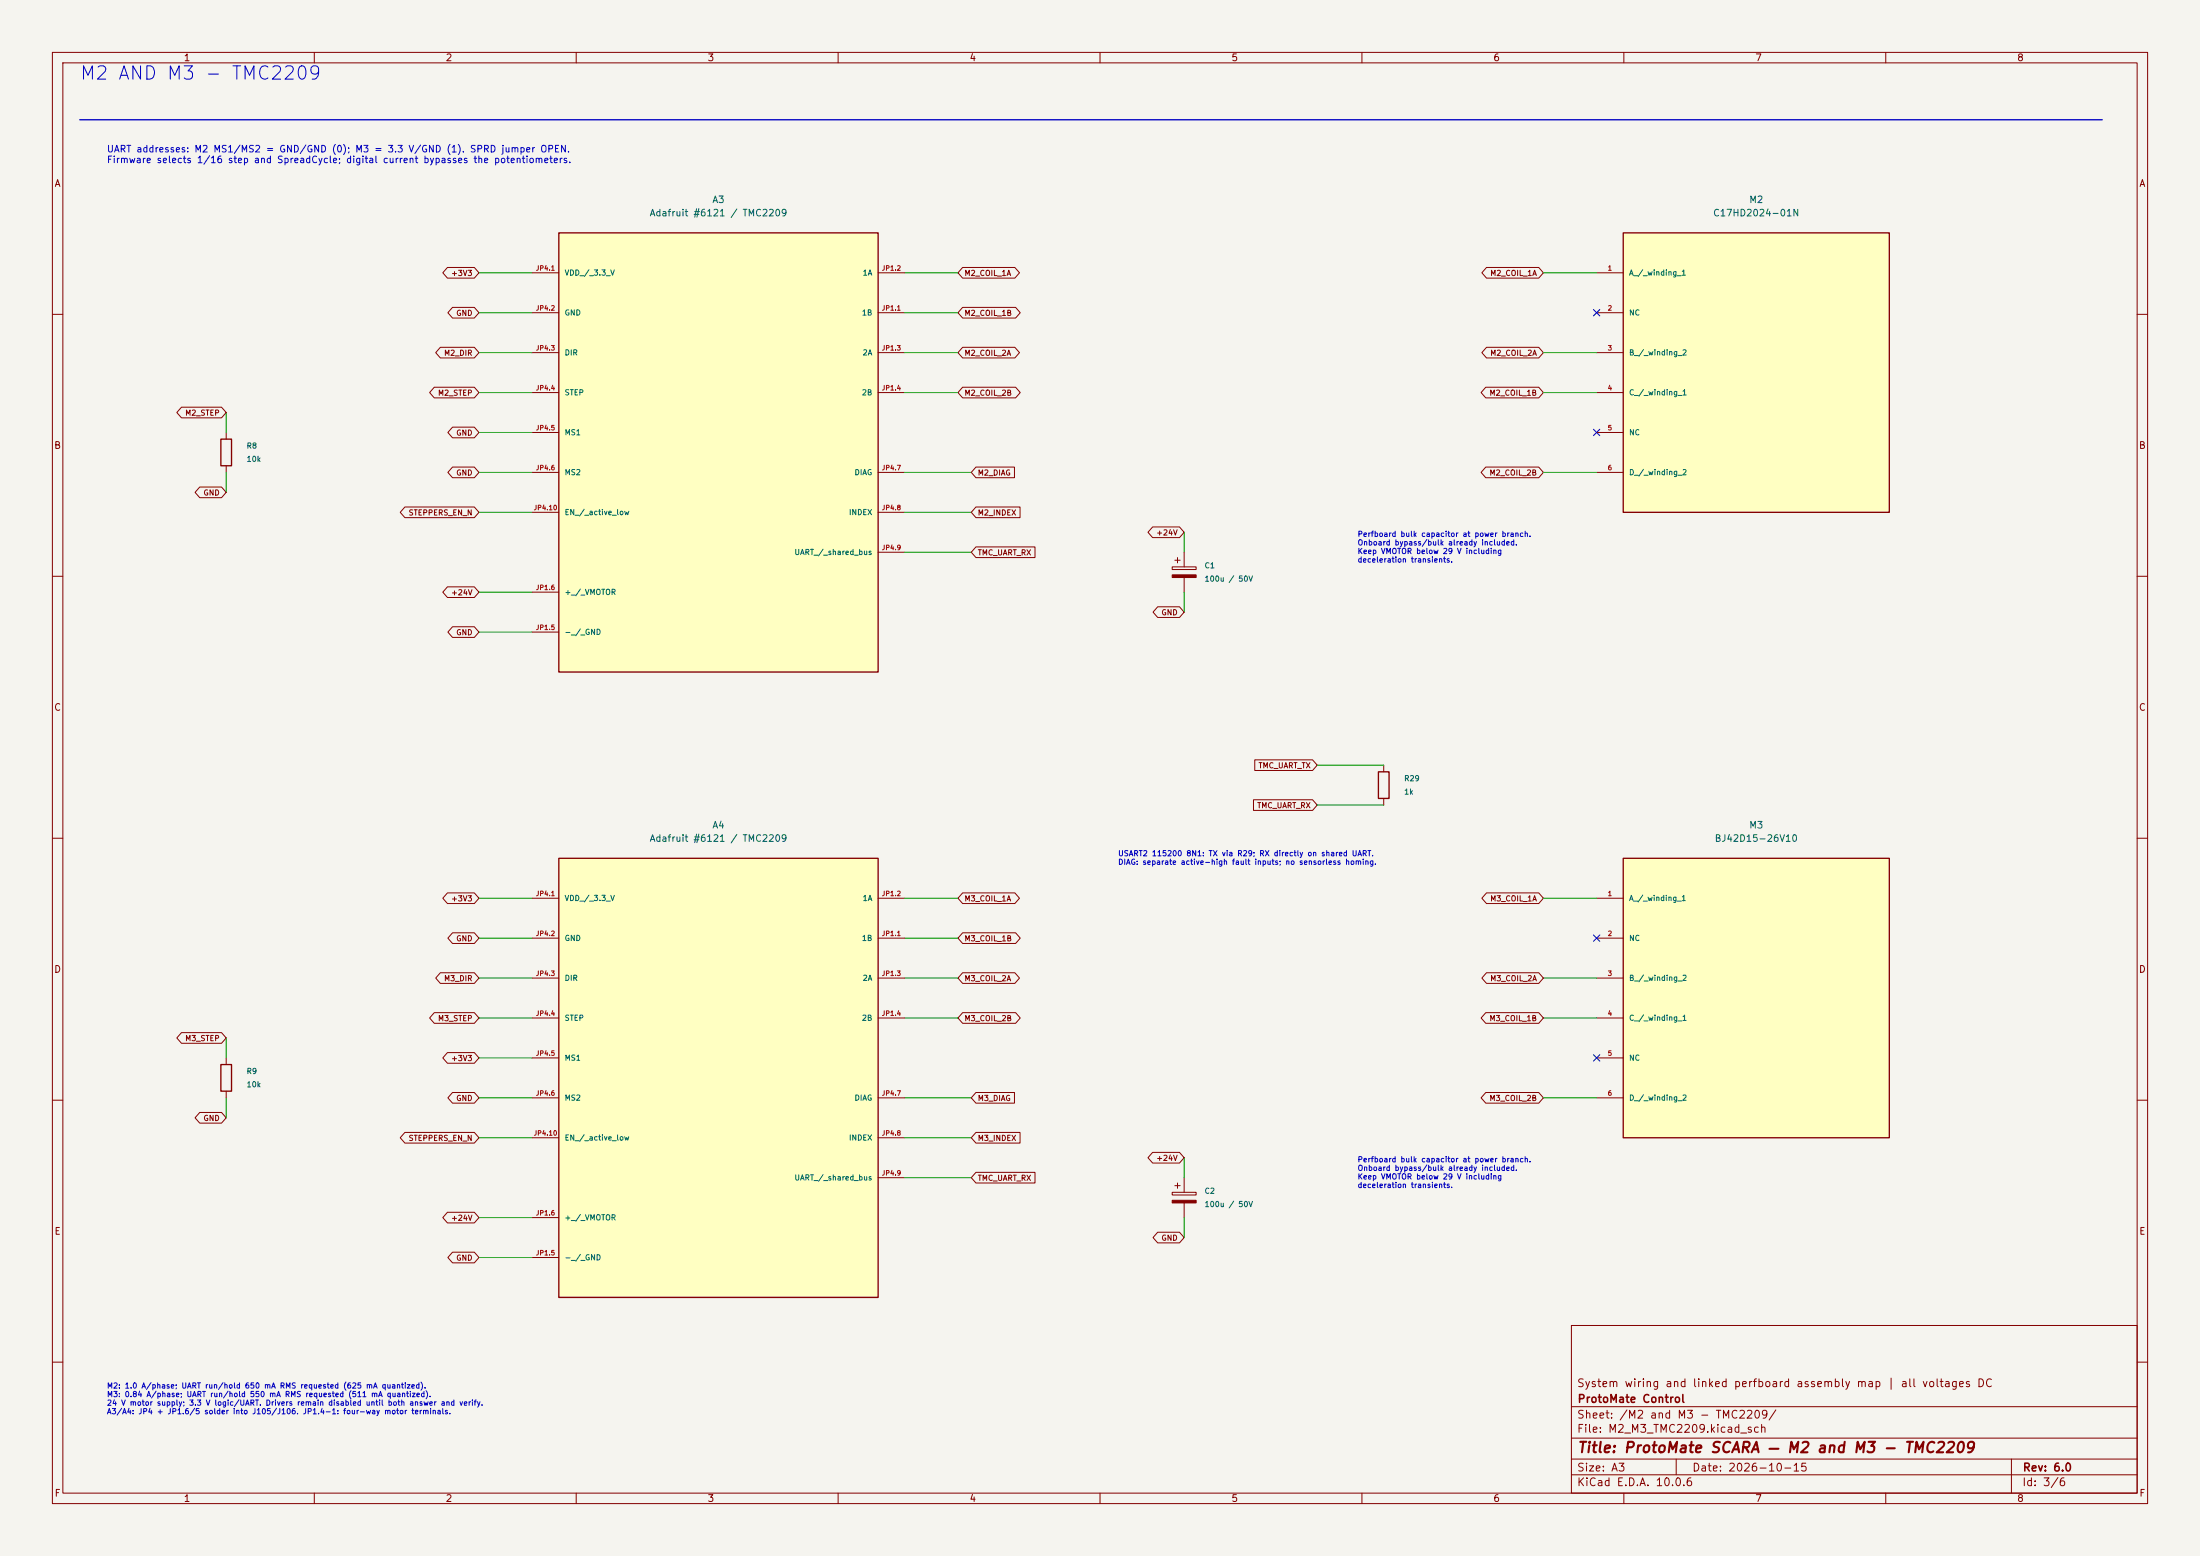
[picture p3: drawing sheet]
(kicad_sch
(version 20250114)
(generator "eeschema")
(paper "A3")
(title_block (title "ProtoMate SCARA — M2 and M3 - TMC2209") (date "2026-10-15") (rev "6.0") (company "ProtoMate Control") (comment 1 "System wiring and linked perfboard assembly map | all voltages DC"))
(lib_symbols (symbol "ProtoMate:Adafruit_6121" (pin_names (offset 1.016)) (exclude_from_sim no) (in_bom yes) (on_board no) (property "Reference" "U" (at 0 48.26 0) (effects (font (size 1.27 1.27)))) (property "Value" "Adafruit #6121 / TMC2209" (at 0 45.72 0) (effects (font (size 1.27 1.27)))) (property "Footprint" "" (at 0 0 0) (effects (font (size 1.27 1.27)) (hide yes))) (property "Datasheet" "https://learn.adafruit.com/adafruit-tmc2209-stepper-motor-driver-breakout-board/pinouts" (at 0 0 0) (effects (font (size 1.27 1.27)) (hide yes))) (property "Description" "Complete breakout, including current potentiometer and onboard bypass/bulk capacitors. Numbers JP1/JP4 from Adafruit Eagle schematic; connect by silkscreen." (at 0 0 0) (effects (font (size 1.27 1.27)) (hide yes))) (symbol "Adafruit_6121_0_1" (rectangle (start -30.48 41.91) (end 30.48 -41.91) (stroke (width 0.254) (type default)) (fill (type background)))) (symbol "Adafruit_6121_1_1" (pin power_in line (at -35.56 34.29 0) (length 5.08) (name "VDD / 3.3 V" (effects (font (size 1.016 1.016)))) (number "JP4.1" (effects (font (size 0.889 0.889))))) (pin passive line (at -35.56 26.67 0) (length 5.08) (name "GND" (effects (font (size 1.016 1.016)))) (number "JP4.2" (effects (font (size 0.889 0.889))))) (pin input line (at -35.56 19.05 0) (length 5.08) (name "DIR" (effects (font (size 1.016 1.016)))) (number "JP4.3" (effects (font (size 0.889 0.889))))) (pin input line (at -35.56 11.43 0) (length 5.08) (name "STEP" (effects (font (size 1.016 1.016)))) (number "JP4.4" (effects (font (size 0.889 0.889))))) (pin input line (at -35.56 3.81 0) (length 5.08) (name "MS1" (effects (font (size 1.016 1.016)))) (number "JP4.5" (effects (font (size 0.889 0.889))))) (pin input line (at -35.56 -3.81 0) (length 5.08) (name "MS2" (effects (font (size 1.016 1.016)))) (number "JP4.6" (effects (font (size 0.889 0.889))))) (pin input line (at -35.56 -11.43 0) (length 5.08) (name "EN / active low" (effects (font (size 1.016 1.016)))) (number "JP4.10" (effects (font (size 0.889 0.889))))) (pin power_in line (at -35.56 -26.67 0) (length 5.08) (name "+ / VMOTOR" (effects (font (size 1.016 1.016)))) (number "JP1.6" (effects (font (size 0.889 0.889))))) (pin passive line (at -35.56 -34.29 0) (length 5.08) (name "- / GND" (effects (font (size 1.016 1.016)))) (number "JP1.5" (effects (font (size 0.889 0.889))))) (pin output line (at 35.56 34.29 180) (length 5.08) (name "1A" (effects (font (size 1.016 1.016)))) (number "JP1.2" (effects (font (size 0.889 0.889))))) (pin output line (at 35.56 26.67 180) (length 5.08) (name "1B" (effects (font (size 1.016 1.016)))) (number "JP1.1" (effects (font (size 0.889 0.889))))) (pin output line (at 35.56 19.05 180) (length 5.08) (name "2A" (effects (font (size 1.016 1.016)))) (number "JP1.3" (effects (font (size 0.889 0.889))))) (pin output line (at 35.56 11.43 180) (length 5.08) (name "2B" (effects (font (size 1.016 1.016)))) (number "JP1.4" (effects (font (size 0.889 0.889))))) (pin output line (at 35.56 -3.81 180) (length 5.08) (name "DIAG" (effects (font (size 1.016 1.016)))) (number "JP4.7" (effects (font (size 0.889 0.889))))) (pin output line (at 35.56 -11.43 180) (length 5.08) (name "INDEX" (effects (font (size 1.016 1.016)))) (number "JP4.8" (effects (font (size 0.889 0.889))))) (pin bidirectional line (at 35.56 -19.05 180) (length 5.08) (name "UART / shared bus" (effects (font (size 1.016 1.016)))) (number "JP4.9" (effects (font (size 0.889 0.889))))))) (symbol "ProtoMate:C_Polarized" (pin_numbers (hide yes)) (pin_names (offset 0.254)) (exclude_from_sim no) (in_bom yes) (on_board yes) (in_pos_files yes) (duplicate_pin_numbers_are_jumpers no) (property "Reference" "C" (at 0.635 2.54 0) (show_name no) (do_not_autoplace no) (effects (font (size 1.27 1.27)) (justify left))) (property "Value" "C_Polarized" (at 0.635 -2.54 0) (show_name no) (do_not_autoplace no) (effects (font (size 1.27 1.27)) (justify left))) (property "Footprint" "" (at 0.9652 -3.81 0) (show_name no) (do_not_autoplace no) (hide yes) (effects (font (size 1.27 1.27)))) (property "Datasheet" "" (at 0 0 0) (show_name no) (do_not_autoplace no) (hide yes) (effects (font (size 1.27 1.27)))) (property "Description" "Polarized capacitor" (at 0 0 0) (show_name no) (do_not_autoplace no) (hide yes) (effects (font (size 1.27 1.27)))) (property "ki_keywords" "cap capacitor" (at 0 0 0) (show_name no) (do_not_autoplace no) (hide yes) (effects (font (size 1.27 1.27)))) (property "ki_fp_filters" "CP_*" (at 0 0 0) (show_name no) (do_not_autoplace no) (hide yes) (effects (font (size 1.27 1.27)))) (symbol "C_Polarized_0_1" (rectangle (start -2.286 0.508) (end 2.286 1.016) (stroke (width 0) (type default)) (fill (type none))) (polyline (pts (xy -1.778 2.286) (xy -0.762 2.286)) (stroke (width 0) (type default)) (fill (type none))) (polyline (pts (xy -1.27 2.794) (xy -1.27 1.778)) (stroke (width 0) (type default)) (fill (type none))) (rectangle (start 2.286 -0.508) (end -2.286 -1.016) (stroke (width 0) (type default)) (fill (type outline)))) (symbol "C_Polarized_1_1" (pin passive line (at 0 3.81 270) (length 2.794) (name "" (effects (font (size 1.27 1.27)))) (number "1" (effects (font (size 1.27 1.27))))) (pin passive line (at 0 -3.81 90) (length 2.794) (name "" (effects (font (size 1.27 1.27)))) (number "2" (effects (font (size 1.27 1.27)))))) (embedded_fonts no)) (symbol "ProtoMate:Motor_PH6" (pin_names (offset 1.016)) (exclude_from_sim no) (in_bom yes) (on_board no) (property "Reference" "U" (at 0 33.02 0) (effects (font (size 1.27 1.27)))) (property "Value" "2-phase stepper / PH-6" (at 0 30.48 0) (effects (font (size 1.27 1.27)))) (property "Footprint" "" (at 0 0 0) (effects (font (size 1.27 1.27)) (hide yes))) (property "Datasheet" "" (at 0 0 0) (effects (font (size 1.27 1.27)) (hide yes))) (property "Description" "2-phase stepper / PH-6" (at 0 0 0) (effects (font (size 1.27 1.27)) (hide yes))) (symbol "Motor_PH6_0_1" (rectangle (start -25.4 26.67) (end 25.4 -26.67) (stroke (width 0.254) (type default)) (fill (type background)))) (symbol "Motor_PH6_1_1" (pin passive line (at -30.48 19.05 0) (length 5.08) (name "A / winding 1" (effects (font (size 1.016 1.016)))) (number "1" (effects (font (size 0.889 0.889))))) (pin passive line (at -30.48 11.43 0) (length 5.08) (name "NC" (effects (font (size 1.016 1.016)))) (number "2" (effects (font (size 0.889 0.889))))) (pin passive line (at -30.48 3.81 0) (length 5.08) (name "B / winding 2" (effects (font (size 1.016 1.016)))) (number "3" (effects (font (size 0.889 0.889))))) (pin passive line (at -30.48 -3.81 0) (length 5.08) (name "C / winding 1" (effects (font (size 1.016 1.016)))) (number "4" (effects (font (size 0.889 0.889))))) (pin passive line (at -30.48 -11.43 0) (length 5.08) (name "NC" (effects (font (size 1.016 1.016)))) (number "5" (effects (font (size 0.889 0.889))))) (pin passive line (at -30.48 -19.05 0) (length 5.08) (name "D / winding 2" (effects (font (size 1.016 1.016)))) (number "6" (effects (font (size 0.889 0.889))))))) (symbol "ProtoMate:R" (pin_numbers (hide yes)) (pin_names (offset 0)) (exclude_from_sim no) (in_bom yes) (on_board yes) (in_pos_files yes) (duplicate_pin_numbers_are_jumpers no) (property "Reference" "R" (at 2.032 0 90) (show_name no) (do_not_autoplace no) (effects (font (size 1.27 1.27)))) (property "Value" "R" (at 0 0 90) (show_name no) (do_not_autoplace no) (effects (font (size 1.27 1.27)))) (property "Footprint" "" (at -1.778 0 90) (show_name no) (do_not_autoplace no) (hide yes) (effects (font (size 1.27 1.27)))) (property "Datasheet" "" (at 0 0 0) (show_name no) (do_not_autoplace no) (hide yes) (effects (font (size 1.27 1.27)))) (property "Description" "Resistor" (at 0 0 0) (show_name no) (do_not_autoplace no) (hide yes) (effects (font (size 1.27 1.27)))) (property "ki_keywords" "R res resistor" (at 0 0 0) (show_name no) (do_not_autoplace no) (hide yes) (effects (font (size 1.27 1.27)))) (property "ki_fp_filters" "R_*" (at 0 0 0) (show_name no) (do_not_autoplace no) (hide yes) (effects (font (size 1.27 1.27)))) (symbol "R_0_1" (rectangle (start -1.016 -2.54) (end 1.016 2.54) (stroke (width 0.254) (type default)) (fill (type none)))) (symbol "R_1_1" (pin passive line (at 0 3.81 270) (length 1.27) (name "" (effects (font (size 1.27 1.27)))) (number "1" (effects (font (size 1.27 1.27))))) (pin passive line (at 0 -3.81 90) (length 1.27) (name "" (effects (font (size 1.27 1.27)))) (number "2" (effects (font (size 1.27 1.27)))))) (embedded_fonts no)))
(text "M2 AND M3 - TMC2209" (at 15.24 12.7 0) (effects (font (size 2.54 2.54)) (justify left top)))
(polyline (pts (xy 15.24 22.86) (xy 401.32 22.86)) (stroke (width 0.254) (type default)) (fill (type none)))
(symbol (lib_id "ProtoMate:Adafruit_6121") (at 137.16 86.36 0) (unit 1) (in_bom yes) (on_board no) (dnp no) (property "Reference" "A3" (at 137.16 38.1 0) (effects (font (size 1.27 1.27)))) (property "Value" "Adafruit #6121 / TMC2209" (at 137.16 40.64 0) (effects (font (size 1.27 1.27)))) (property "Footprint" "" (at 137.16 86.36 0) (effects (font (size 1.27 1.27)) (hide yes))))
(wire (pts (xy 101.6 52.07) (xy 91.44 52.07)) (stroke (width 0) (type default)))
(global_label "+3V3" (shape bidirectional) (at 91.44 52.07 0) (effects (font (size 1.016 1.016)) (justify right)) (property "Intersheetrefs" "${INTERSHEET_REFS}" (at 91.44 52.07 0) (effects (font (size 1.27 1.27)) (hide yes))))
(wire (pts (xy 101.6 59.69) (xy 91.44 59.69)) (stroke (width 0) (type default)))
(global_label "GND" (shape bidirectional) (at 91.44 59.69 0) (effects (font (size 1.016 1.016)) (justify right)) (property "Intersheetrefs" "${INTERSHEET_REFS}" (at 91.44 59.69 0) (effects (font (size 1.27 1.27)) (hide yes))))
(wire (pts (xy 101.6 67.31) (xy 91.44 67.31)) (stroke (width 0) (type default)))
(global_label "M2_DIR" (shape bidirectional) (at 91.44 67.31 0) (effects (font (size 1.016 1.016)) (justify right)) (property "Intersheetrefs" "${INTERSHEET_REFS}" (at 91.44 67.31 0) (effects (font (size 1.27 1.27)) (hide yes))))
(wire (pts (xy 101.6 74.93) (xy 91.44 74.93)) (stroke (width 0) (type default)))
(global_label "M2_STEP" (shape bidirectional) (at 91.44 74.93 0) (effects (font (size 1.016 1.016)) (justify right)) (property "Intersheetrefs" "${INTERSHEET_REFS}" (at 91.44 74.93 0) (effects (font (size 1.27 1.27)) (hide yes))))
(wire (pts (xy 101.6 82.55) (xy 91.44 82.55)) (stroke (width 0) (type default)))
(global_label "GND" (shape bidirectional) (at 91.44 82.55 0) (effects (font (size 1.016 1.016)) (justify right)) (property "Intersheetrefs" "${INTERSHEET_REFS}" (at 91.44 82.55 0) (effects (font (size 1.27 1.27)) (hide yes))))
(wire (pts (xy 101.6 90.17) (xy 91.44 90.17)) (stroke (width 0) (type default)))
(global_label "GND" (shape bidirectional) (at 91.44 90.17 0) (effects (font (size 1.016 1.016)) (justify right)) (property "Intersheetrefs" "${INTERSHEET_REFS}" (at 91.44 90.17 0) (effects (font (size 1.27 1.27)) (hide yes))))
(wire (pts (xy 101.6 97.79) (xy 91.44 97.79)) (stroke (width 0) (type default)))
(global_label "STEPPERS_EN_N" (shape bidirectional) (at 91.44 97.79 0) (effects (font (size 1.016 1.016)) (justify right)) (property "Intersheetrefs" "${INTERSHEET_REFS}" (at 91.44 97.79 0) (effects (font (size 1.27 1.27)) (hide yes))))
(wire (pts (xy 101.6 113.03) (xy 91.44 113.03)) (stroke (width 0) (type default)))
(global_label "+24V" (shape bidirectional) (at 91.44 113.03 0) (effects (font (size 1.016 1.016)) (justify right)) (property "Intersheetrefs" "${INTERSHEET_REFS}" (at 91.44 113.03 0) (effects (font (size 1.27 1.27)) (hide yes))))
(wire (pts (xy 101.6 120.65) (xy 91.44 120.65)) (stroke (width 0) (type default)))
(global_label "GND" (shape bidirectional) (at 91.44 120.65 0) (effects (font (size 1.016 1.016)) (justify right)) (property "Intersheetrefs" "${INTERSHEET_REFS}" (at 91.44 120.65 0) (effects (font (size 1.27 1.27)) (hide yes))))
(symbol (lib_id "ProtoMate:Motor_PH6") (at 335.28 71.12 0) (unit 1) (in_bom yes) (on_board no) (dnp no) (property "Reference" "M2" (at 335.28 38.1 0) (effects (font (size 1.27 1.27)))) (property "Value" "C17HD2024-01N" (at 335.28 40.64 0) (effects (font (size 1.27 1.27)))) (property "Footprint" "" (at 335.28 71.12 0) (effects (font (size 1.27 1.27)) (hide yes))))
(wire (pts (xy 172.72 52.07) (xy 182.88 52.07)) (stroke (width 0) (type default)))
(global_label "M2_COIL_1A" (shape bidirectional) (at 182.88 52.07 180) (effects (font (size 1.016 1.016)) (justify left)) (property "Intersheetrefs" "${INTERSHEET_REFS}" (at 182.88 52.07 0) (effects (font (size 1.27 1.27)) (hide yes))))
(wire (pts (xy 304.8 52.07) (xy 294.64 52.07)) (stroke (width 0) (type default)))
(global_label "M2_COIL_1A" (shape bidirectional) (at 294.64 52.07 0) (effects (font (size 1.016 1.016)) (justify right)) (property "Intersheetrefs" "${INTERSHEET_REFS}" (at 294.64 52.07 0) (effects (font (size 1.27 1.27)) (hide yes))))
(wire (pts (xy 172.72 59.69) (xy 182.88 59.69)) (stroke (width 0) (type default)))
(global_label "M2_COIL_1B" (shape bidirectional) (at 182.88 59.69 180) (effects (font (size 1.016 1.016)) (justify left)) (property "Intersheetrefs" "${INTERSHEET_REFS}" (at 182.88 59.69 0) (effects (font (size 1.27 1.27)) (hide yes))))
(wire (pts (xy 304.8 74.93) (xy 294.64 74.93)) (stroke (width 0) (type default)))
(global_label "M2_COIL_1B" (shape bidirectional) (at 294.64 74.93 0) (effects (font (size 1.016 1.016)) (justify right)) (property "Intersheetrefs" "${INTERSHEET_REFS}" (at 294.64 74.93 0) (effects (font (size 1.27 1.27)) (hide yes))))
(wire (pts (xy 172.72 67.31) (xy 182.88 67.31)) (stroke (width 0) (type default)))
(global_label "M2_COIL_2A" (shape bidirectional) (at 182.88 67.31 180) (effects (font (size 1.016 1.016)) (justify left)) (property "Intersheetrefs" "${INTERSHEET_REFS}" (at 182.88 67.31 0) (effects (font (size 1.27 1.27)) (hide yes))))
(wire (pts (xy 304.8 67.31) (xy 294.64 67.31)) (stroke (width 0) (type default)))
(global_label "M2_COIL_2A" (shape bidirectional) (at 294.64 67.31 0) (effects (font (size 1.016 1.016)) (justify right)) (property "Intersheetrefs" "${INTERSHEET_REFS}" (at 294.64 67.31 0) (effects (font (size 1.27 1.27)) (hide yes))))
(wire (pts (xy 172.72 74.93) (xy 182.88 74.93)) (stroke (width 0) (type default)))
(global_label "M2_COIL_2B" (shape bidirectional) (at 182.88 74.93 180) (effects (font (size 1.016 1.016)) (justify left)) (property "Intersheetrefs" "${INTERSHEET_REFS}" (at 182.88 74.93 0) (effects (font (size 1.27 1.27)) (hide yes))))
(wire (pts (xy 304.8 90.17) (xy 294.64 90.17)) (stroke (width 0) (type default)))
(global_label "M2_COIL_2B" (shape bidirectional) (at 294.64 90.17 0) (effects (font (size 1.016 1.016)) (justify right)) (property "Intersheetrefs" "${INTERSHEET_REFS}" (at 294.64 90.17 0) (effects (font (size 1.27 1.27)) (hide yes))))
(no_connect (at 304.8 59.69))
(no_connect (at 304.8 82.55))
(symbol (lib_id "ProtoMate:R") (at 43.18 86.36 0) (unit 1) (in_bom yes) (on_board yes) (dnp no) (property "Reference" "R8" (at 46.99 85.09 0) (effects (font (size 1.016 1.016)) (justify left))) (property "Value" "10k" (at 46.99 87.63 0) (effects (font (size 1.016 1.016)) (justify left))) (property "Footprint" "ProtoMate_Perfboard:R_Axial_P10.16mm_X" (at 43.18 86.36 0) (effects (font (size 1.27 1.27)) (hide yes))))
(wire (pts (xy 43.18 82.55) (xy 43.18 78.74)) (stroke (width 0) (type default)))
(global_label "M2_STEP" (shape bidirectional) (at 43.18 78.74 0) (effects (font (size 1.016 1.016)) (justify right)) (property "Intersheetrefs" "${INTERSHEET_REFS}" (at 43.18 78.74 0) (effects (font (size 1.27 1.27)) (hide yes))))
(wire (pts (xy 43.18 90.17) (xy 43.18 93.98)) (stroke (width 0) (type default)))
(global_label "GND" (shape bidirectional) (at 43.18 93.98 0) (effects (font (size 1.016 1.016)) (justify right)) (property "Intersheetrefs" "${INTERSHEET_REFS}" (at 43.18 93.98 0) (effects (font (size 1.27 1.27)) (hide yes))))
(symbol (lib_id "ProtoMate:C_Polarized") (at 226.06 109.22 0) (unit 1) (in_bom yes) (on_board yes) (dnp no) (property "Reference" "C1" (at 229.87 107.95 0) (effects (font (size 1.016 1.016)) (justify left))) (property "Value" "100u / 50V" (at 229.87 110.49 0) (effects (font (size 1.016 1.016)) (justify left))) (property "Footprint" "ProtoMate_Perfboard:CP_Radial_D10_P5.08mm" (at 226.06 109.22 0) (effects (font (size 1.27 1.27)) (hide yes))))
(wire (pts (xy 226.06 105.41) (xy 226.06 101.6)) (stroke (width 0) (type default)))
(global_label "+24V" (shape bidirectional) (at 226.06 101.6 0) (effects (font (size 1.016 1.016)) (justify right)) (property "Intersheetrefs" "${INTERSHEET_REFS}" (at 226.06 101.6 0) (effects (font (size 1.27 1.27)) (hide yes))))
(wire (pts (xy 226.06 113.03) (xy 226.06 116.84)) (stroke (width 0) (type default)))
(global_label "GND" (shape bidirectional) (at 226.06 116.84 0) (effects (font (size 1.016 1.016)) (justify right)) (property "Intersheetrefs" "${INTERSHEET_REFS}" (at 226.06 116.84 0) (effects (font (size 1.27 1.27)) (hide yes))))
(text "Perfboard bulk capacitor at power branch.\nOnboard bypass/bulk already included.\nKeep VMOTOR below 29 V including\ndeceleration transients." (at 259.08 101.6 0) (effects (font (size 1.016 1.016)) (justify left top)))
(symbol (lib_id "ProtoMate:Adafruit_6121") (at 137.16 205.74 0) (unit 1) (in_bom yes) (on_board no) (dnp no) (property "Reference" "A4" (at 137.16 157.48 0) (effects (font (size 1.27 1.27)))) (property "Value" "Adafruit #6121 / TMC2209" (at 137.16 160.02 0) (effects (font (size 1.27 1.27)))) (property "Footprint" "" (at 137.16 205.74 0) (effects (font (size 1.27 1.27)) (hide yes))))
(wire (pts (xy 101.6 171.45) (xy 91.44 171.45)) (stroke (width 0) (type default)))
(global_label "+3V3" (shape bidirectional) (at 91.44 171.45 0) (effects (font (size 1.016 1.016)) (justify right)) (property "Intersheetrefs" "${INTERSHEET_REFS}" (at 91.44 171.45 0) (effects (font (size 1.27 1.27)) (hide yes))))
(wire (pts (xy 101.6 179.07) (xy 91.44 179.07)) (stroke (width 0) (type default)))
(global_label "GND" (shape bidirectional) (at 91.44 179.07 0) (effects (font (size 1.016 1.016)) (justify right)) (property "Intersheetrefs" "${INTERSHEET_REFS}" (at 91.44 179.07 0) (effects (font (size 1.27 1.27)) (hide yes))))
(wire (pts (xy 101.6 186.69) (xy 91.44 186.69)) (stroke (width 0) (type default)))
(global_label "M3_DIR" (shape bidirectional) (at 91.44 186.69 0) (effects (font (size 1.016 1.016)) (justify right)) (property "Intersheetrefs" "${INTERSHEET_REFS}" (at 91.44 186.69 0) (effects (font (size 1.27 1.27)) (hide yes))))
(wire (pts (xy 101.6 194.31) (xy 91.44 194.31)) (stroke (width 0) (type default)))
(global_label "M3_STEP" (shape bidirectional) (at 91.44 194.31 0) (effects (font (size 1.016 1.016)) (justify right)) (property "Intersheetrefs" "${INTERSHEET_REFS}" (at 91.44 194.31 0) (effects (font (size 1.27 1.27)) (hide yes))))
(wire (pts (xy 101.6 201.93) (xy 91.44 201.93)) (stroke (width 0) (type default)))
(global_label "+3V3" (shape bidirectional) (at 91.44 201.93 0) (effects (font (size 1.016 1.016)) (justify right)) (property "Intersheetrefs" "${INTERSHEET_REFS}" (at 91.44 201.93 0) (effects (font (size 1.27 1.27)) (hide yes))))
(wire (pts (xy 101.6 209.55) (xy 91.44 209.55)) (stroke (width 0) (type default)))
(global_label "GND" (shape bidirectional) (at 91.44 209.55 0) (effects (font (size 1.016 1.016)) (justify right)) (property "Intersheetrefs" "${INTERSHEET_REFS}" (at 91.44 209.55 0) (effects (font (size 1.27 1.27)) (hide yes))))
(wire (pts (xy 101.6 217.17) (xy 91.44 217.17)) (stroke (width 0) (type default)))
(global_label "STEPPERS_EN_N" (shape bidirectional) (at 91.44 217.17 0) (effects (font (size 1.016 1.016)) (justify right)) (property "Intersheetrefs" "${INTERSHEET_REFS}" (at 91.44 217.17 0) (effects (font (size 1.27 1.27)) (hide yes))))
(wire (pts (xy 101.6 232.41) (xy 91.44 232.41)) (stroke (width 0) (type default)))
(global_label "+24V" (shape bidirectional) (at 91.44 232.41 0) (effects (font (size 1.016 1.016)) (justify right)) (property "Intersheetrefs" "${INTERSHEET_REFS}" (at 91.44 232.41 0) (effects (font (size 1.27 1.27)) (hide yes))))
(wire (pts (xy 101.6 240.03) (xy 91.44 240.03)) (stroke (width 0) (type default)))
(global_label "GND" (shape bidirectional) (at 91.44 240.03 0) (effects (font (size 1.016 1.016)) (justify right)) (property "Intersheetrefs" "${INTERSHEET_REFS}" (at 91.44 240.03 0) (effects (font (size 1.27 1.27)) (hide yes))))
(symbol (lib_id "ProtoMate:Motor_PH6") (at 335.28 190.5 0) (unit 1) (in_bom yes) (on_board no) (dnp no) (property "Reference" "M3" (at 335.28 157.48 0) (effects (font (size 1.27 1.27)))) (property "Value" "BJ42D15-26V10" (at 335.28 160.02 0) (effects (font (size 1.27 1.27)))) (property "Footprint" "" (at 335.28 190.5 0) (effects (font (size 1.27 1.27)) (hide yes))))
(wire (pts (xy 172.72 171.45) (xy 182.88 171.45)) (stroke (width 0) (type default)))
(global_label "M3_COIL_1A" (shape bidirectional) (at 182.88 171.45 180) (effects (font (size 1.016 1.016)) (justify left)) (property "Intersheetrefs" "${INTERSHEET_REFS}" (at 182.88 171.45 0) (effects (font (size 1.27 1.27)) (hide yes))))
(wire (pts (xy 304.8 171.45) (xy 294.64 171.45)) (stroke (width 0) (type default)))
(global_label "M3_COIL_1A" (shape bidirectional) (at 294.64 171.45 0) (effects (font (size 1.016 1.016)) (justify right)) (property "Intersheetrefs" "${INTERSHEET_REFS}" (at 294.64 171.45 0) (effects (font (size 1.27 1.27)) (hide yes))))
(wire (pts (xy 172.72 179.07) (xy 182.88 179.07)) (stroke (width 0) (type default)))
(global_label "M3_COIL_1B" (shape bidirectional) (at 182.88 179.07 180) (effects (font (size 1.016 1.016)) (justify left)) (property "Intersheetrefs" "${INTERSHEET_REFS}" (at 182.88 179.07 0) (effects (font (size 1.27 1.27)) (hide yes))))
(wire (pts (xy 304.8 194.31) (xy 294.64 194.31)) (stroke (width 0) (type default)))
(global_label "M3_COIL_1B" (shape bidirectional) (at 294.64 194.31 0) (effects (font (size 1.016 1.016)) (justify right)) (property "Intersheetrefs" "${INTERSHEET_REFS}" (at 294.64 194.31 0) (effects (font (size 1.27 1.27)) (hide yes))))
(wire (pts (xy 172.72 186.69) (xy 182.88 186.69)) (stroke (width 0) (type default)))
(global_label "M3_COIL_2A" (shape bidirectional) (at 182.88 186.69 180) (effects (font (size 1.016 1.016)) (justify left)) (property "Intersheetrefs" "${INTERSHEET_REFS}" (at 182.88 186.69 0) (effects (font (size 1.27 1.27)) (hide yes))))
(wire (pts (xy 304.8 186.69) (xy 294.64 186.69)) (stroke (width 0) (type default)))
(global_label "M3_COIL_2A" (shape bidirectional) (at 294.64 186.69 0) (effects (font (size 1.016 1.016)) (justify right)) (property "Intersheetrefs" "${INTERSHEET_REFS}" (at 294.64 186.69 0) (effects (font (size 1.27 1.27)) (hide yes))))
(wire (pts (xy 172.72 194.31) (xy 182.88 194.31)) (stroke (width 0) (type default)))
(global_label "M3_COIL_2B" (shape bidirectional) (at 182.88 194.31 180) (effects (font (size 1.016 1.016)) (justify left)) (property "Intersheetrefs" "${INTERSHEET_REFS}" (at 182.88 194.31 0) (effects (font (size 1.27 1.27)) (hide yes))))
(wire (pts (xy 304.8 209.55) (xy 294.64 209.55)) (stroke (width 0) (type default)))
(global_label "M3_COIL_2B" (shape bidirectional) (at 294.64 209.55 0) (effects (font (size 1.016 1.016)) (justify right)) (property "Intersheetrefs" "${INTERSHEET_REFS}" (at 294.64 209.55 0) (effects (font (size 1.27 1.27)) (hide yes))))
(no_connect (at 304.8 179.07))
(no_connect (at 304.8 201.93))
(symbol (lib_id "ProtoMate:R") (at 43.18 205.74 0) (unit 1) (in_bom yes) (on_board yes) (dnp no) (property "Reference" "R9" (at 46.99 204.47 0) (effects (font (size 1.016 1.016)) (justify left))) (property "Value" "10k" (at 46.99 207.01 0) (effects (font (size 1.016 1.016)) (justify left))) (property "Footprint" "ProtoMate_Perfboard:R_Axial_P10.16mm_X" (at 43.18 205.74 0) (effects (font (size 1.27 1.27)) (hide yes))))
(wire (pts (xy 43.18 201.93) (xy 43.18 198.12)) (stroke (width 0) (type default)))
(global_label "M3_STEP" (shape bidirectional) (at 43.18 198.12 0) (effects (font (size 1.016 1.016)) (justify right)) (property "Intersheetrefs" "${INTERSHEET_REFS}" (at 43.18 198.12 0) (effects (font (size 1.27 1.27)) (hide yes))))
(wire (pts (xy 43.18 209.55) (xy 43.18 213.36)) (stroke (width 0) (type default)))
(global_label "GND" (shape bidirectional) (at 43.18 213.36 0) (effects (font (size 1.016 1.016)) (justify right)) (property "Intersheetrefs" "${INTERSHEET_REFS}" (at 43.18 213.36 0) (effects (font (size 1.27 1.27)) (hide yes))))
(symbol (lib_id "ProtoMate:C_Polarized") (at 226.06 228.6 0) (unit 1) (in_bom yes) (on_board yes) (dnp no) (property "Reference" "C2" (at 229.87 227.33 0) (effects (font (size 1.016 1.016)) (justify left))) (property "Value" "100u / 50V" (at 229.87 229.87 0) (effects (font (size 1.016 1.016)) (justify left))) (property "Footprint" "ProtoMate_Perfboard:CP_Radial_D10_P5.08mm" (at 226.06 228.6 0) (effects (font (size 1.27 1.27)) (hide yes))))
(wire (pts (xy 226.06 224.79) (xy 226.06 220.98)) (stroke (width 0) (type default)))
(global_label "+24V" (shape bidirectional) (at 226.06 220.98 0) (effects (font (size 1.016 1.016)) (justify right)) (property "Intersheetrefs" "${INTERSHEET_REFS}" (at 226.06 220.98 0) (effects (font (size 1.27 1.27)) (hide yes))))
(wire (pts (xy 226.06 232.41) (xy 226.06 236.22)) (stroke (width 0) (type default)))
(global_label "GND" (shape bidirectional) (at 226.06 236.22 0) (effects (font (size 1.016 1.016)) (justify right)) (property "Intersheetrefs" "${INTERSHEET_REFS}" (at 226.06 236.22 0) (effects (font (size 1.27 1.27)) (hide yes))))
(text "Perfboard bulk capacitor at power branch.\nOnboard bypass/bulk already included.\nKeep VMOTOR below 29 V including\ndeceleration transients." (at 259.08 220.98 0) (effects (font (size 1.016 1.016)) (justify left top)))
(text "UART addresses: M2 MS1/MS2 = GND/GND (0); M3 = 3.3 V/GND (1). SPRD jumper OPEN.\nFirmware selects 1/16 step and SpreadCycle; digital current bypasses the potentiometers." (at 20.32 27.94 0) (effects (font (size 1.27 1.27)) (justify left top)))
(text "M2: 1.0 A/phase; UART run/hold 650 mA RMS requested (625 mA quantized).\nM3: 0.84 A/phase; UART run/hold 550 mA RMS requested (511 mA quantized).\n24 V motor supply; 3.3 V logic/UART. Drivers remain disabled until both answer and verify.\nA3/A4: JP4 + JP1.6/5 solder into J105/J106. JP1.4-1: four-way motor terminals." (at 20.32 264.16 0) (effects (font (size 1.016 1.016)) (justify left top)))
(embedded_fonts no)
(wire (pts (xy 172.72 90.17) (xy 185.42 90.17)) (stroke (width 0) (type default)))
(global_label "M2_DIAG" (shape input) (at 185.42 90.17 180) (effects (font (size 1.016 1.016)) (justify left)) (property "Intersheetrefs" "${INTERSHEET_REFS}" (at 185.42 90.17 180) (effects (font (size 1.016 1.016)) (hide yes))))
(wire (pts (xy 172.72 105.41) (xy 185.42 105.41)) (stroke (width 0) (type default)))
(global_label "TMC_UART_RX" (shape input) (at 185.42 105.41 180) (effects (font (size 1.016 1.016)) (justify left)) (property "Intersheetrefs" "${INTERSHEET_REFS}" (at 185.42 105.41 180) (effects (font (size 1.016 1.016)) (hide yes))))
(wire (pts (xy 172.72 209.55) (xy 185.42 209.55)) (stroke (width 0) (type default)))
(global_label "M3_DIAG" (shape input) (at 185.42 209.55 180) (effects (font (size 1.016 1.016)) (justify left)) (property "Intersheetrefs" "${INTERSHEET_REFS}" (at 185.42 209.55 180) (effects (font (size 1.016 1.016)) (hide yes))))
(wire (pts (xy 172.72 224.79) (xy 185.42 224.79)) (stroke (width 0) (type default)))
(global_label "TMC_UART_RX" (shape input) (at 185.42 224.79 180) (effects (font (size 1.016 1.016)) (justify left)) (property "Intersheetrefs" "${INTERSHEET_REFS}" (at 185.42 224.79 180) (effects (font (size 1.016 1.016)) (hide yes))))
(symbol (lib_id "ProtoMate:R") (at 264.16 149.86 0) (unit 1) (in_bom yes) (on_board yes) (dnp no) (property "Reference" "R29" (at 267.97 148.59 0) (effects (font (size 1.016 1.016)) (justify left))) (property "Value" "1k" (at 267.97 151.13 0) (effects (font (size 1.016 1.016)) (justify left))) (property "Footprint" "ProtoMate_Perfboard:R_Axial_P10.16mm_X" (at 264.16 149.86 0) (effects (font (size 1.27 1.27)) (hide yes))))
(wire (pts (xy 264.16 146.05) (xy 251.46 146.05)) (stroke (width 0) (type default)))
(global_label "TMC_UART_TX" (shape input) (at 251.46 146.05 0) (effects (font (size 1.016 1.016)) (justify right)) (property "Intersheetrefs" "${INTERSHEET_REFS}" (at 251.46 146.05 0) (effects (font (size 1.016 1.016)) (hide yes))))
(wire (pts (xy 264.16 153.67) (xy 251.46 153.67)) (stroke (width 0) (type default)))
(global_label "TMC_UART_RX" (shape input) (at 251.46 153.67 0) (effects (font (size 1.016 1.016)) (justify right)) (property "Intersheetrefs" "${INTERSHEET_REFS}" (at 251.46 153.67 0) (effects (font (size 1.016 1.016)) (hide yes))))
(text "USART2 115200 8N1: TX via R29; RX directly on shared UART.\nDIAG: separate active-high fault inputs; no sensorless homing." (at 213.36 162.56 0) (effects (font (size 1.016 1.016)) (justify left top)))
(wire (pts (xy 172.72 97.79) (xy 185.42 97.79)) (stroke (width 0) (type default)))
(global_label "M2_INDEX" (shape input) (at 185.42 97.79 180) (effects (font (size 1.016 1.016)) (justify left)) (property "Intersheetrefs" "${INTERSHEET_REFS}" (at 185.42 97.79 180) (effects (font (size 1.016 1.016)) (hide yes))))
(wire (pts (xy 172.72 217.17) (xy 185.42 217.17)) (stroke (width 0) (type default)))
(global_label "M3_INDEX" (shape input) (at 185.42 217.17 180) (effects (font (size 1.016 1.016)) (justify left)) (property "Intersheetrefs" "${INTERSHEET_REFS}" (at 185.42 217.17 180) (effects (font (size 1.016 1.016)) (hide yes)))))
